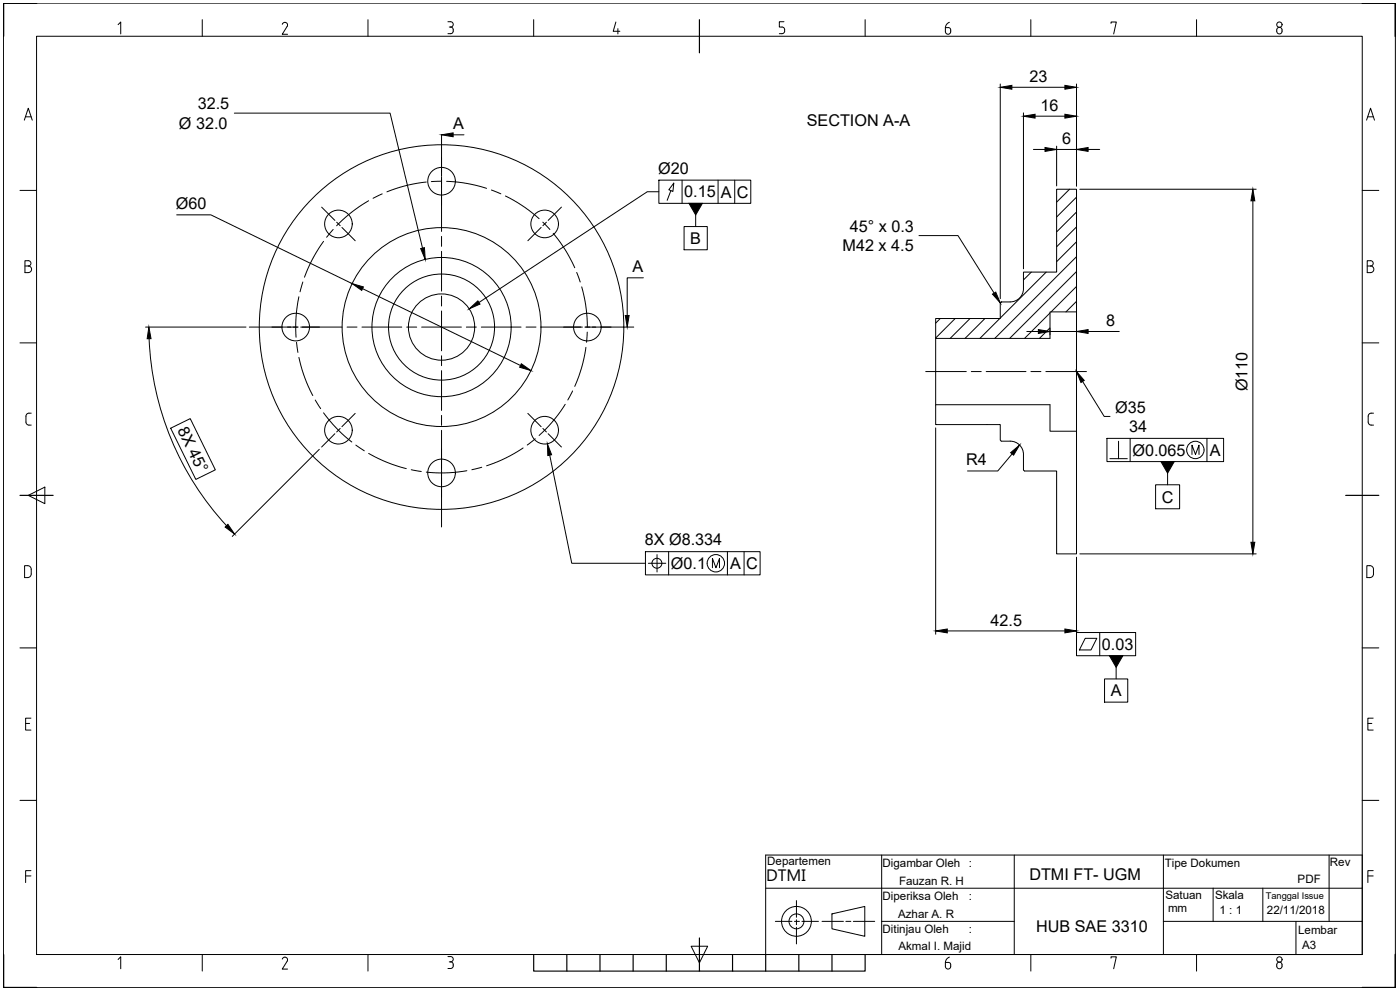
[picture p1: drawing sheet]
<svg xmlns="http://www.w3.org/2000/svg" width="420mm" height="297mm" viewBox="0 0 420 297" stroke-linecap="round" stroke-linejoin="round" font-family="sans-serif">
<!-- layer: AM_BOR -->
<path d="M11 .9h-10v10M408.8 .9h10v10M1 286.4v9.9h10M418.8 286.4v9.9h-10" fill="none" stroke="#000" stroke-width=".5"/>
<!-- layer: 0 -->
<g fill="none" stroke="#000" stroke-width=".3">
<path d="M11 10.9h397.8v275.5h-397.8zM317.1 56.8h6v54.7v-17.9h-8v7.9h-34.3v-5.9h19.4v-4.7l.3-.3a6.2 6.2 0 0 0 5.5-1.2 4 4 0 0 0 1.2-2.8v-5h9.9zM321 56.8l-3.9 3.9M323.1 59.2l-6 5.9M323.1 63.6l-6 6M323.1 68.1l-6 6M323.1 72.5l-6 6M323.1 77l-24.5 24.5M282.2 95.6l-1.4 1.4M286.7 95.6l-5.9 5.8M291.1 95.6l-5.9 5.9M295.6 95.6l-6 5.9"/>
<path d="M300.1 95.6l-6 5.9M300.6 90.6l-.4 .4M309.5 81.6l-2.3 2.4M314 81.6l-13.8 13.8M315.1 93.9l-7.6 7.6M315.1 98.4l-3.1 3.1M323.1 81.5l-20.1 20M323.1 85.9l-7.7 7.7M323.1 90.4l-3.2 3.2M280.8 101.5v19.9M323.1 111.5v54.7h-6v-24.9h-9.6l-.3-.3v-4.7a4 4 0 0 0-4-3.9h-2.7l-.3-.3v-4.7h-19.4v-6h34.3v8h8M229.8 256.6h179v29.8h-179z"/>
<path d="M264.6 256.6v29.8M304.4 256.6v29.8M349.2 256.6v29.8M398.9 256.6v19.8M229.8 266.5h179M249.7 274.2l9.8-2.2v8.9l-9.8-2.2zM264.6 276.4h39.8M349.2 276.4h59.6M364.1 266.5v9.9M379 266.5v9.9M388.9 276.4v10"/>
<circle cx="132.5" cy="54.4" r="4.1"/>
<circle cx="101.6" cy="67.2" r="4.1"/>
<circle cx="163.5" cy="67.2" r="4.1"/>
<circle cx="88.8" cy="98.1" r="4.1"/>
<circle cx="132.5" cy="98.1" r="54.7"/>
<circle cx="132.5" cy="98.1" r="29.8"/>
<circle cx="132.5" cy="98.1" r="20.9"/>
<circle cx="132.5" cy="98.1" r="15.9"/>
<circle cx="132.5" cy="98.1" r="9.9"/>
<circle cx="176.3" cy="98.1" r="4.1"/>
<circle cx="101.6" cy="129.1" r="4.1"/>
<circle cx="163.5" cy="129.1" r="4.1"/>
<circle cx="132.5" cy="141.9" r="4.1"/>
<circle cx="239" cy="276.4" r="4.5"/>
<circle cx="239" cy="276.4" r="2.24"/>
</g>
<!-- layer: AM_BOR -->
<g fill="none" stroke="#000" stroke-width=".35">
<path d="M209.9 5.9v10M6 148.6h9.9M403.9 148.6h9.9M160.2 286.4v5h99.4v-5M170.1 286.4v5M180.1 286.4v5M190 286.4v5M200 286.4v5M209.9 281.4v10M219.8 286.4v5M229.8 286.4v5M239.7 286.4v5"/>
<path d="M249.7 286.4v5"/>
</g>
<g fill="none" stroke="#000" stroke-width=".3">
<path d="M1 .9h417.8v295.4h-417.8zM35.4 7.4l.8-.8v3.6M60.7 5.9v5M84.7 7.3a.8 .8 0 0 1 1.1-.5 .8 .8 0 0 1 .4 1.1l-1.5 2.4h1.6M110.4 5.9v5M134.4 6.5h.8a.8 .8 0 0 1 .8 .8 .8 .8 0 0 1-.8 .8M134.8 8.1h.4M135.2 8.1a1.02 1.02 0 0 1 .8 1 1.02 1.02 0 0 1-.8 1h-.8M160.2 5.9v5M184.8 6.6l-.8 2.8h2M185.4 8.6v1.6M235.3 6.5h-1.4v1.6h.8a.8 .8 0 0 1 .8 .8"/>
<path d="M235.5 8.9v.4M235.5 9.3a.8 .8 0 0 1-.8 .8h-.8M259.6 5.9v5M283.7 8.3h.8a.98 .98 0 0 1 .8 1.1 .98 .98 0 0 1-1.1 .8l-.4-.4zM284.9 6.7l-.9 .8-.3 .8M309.4 5.9v5M333.4 7v-.4h1.6l-.8 3.6M359.1 5.9v5M383.4 8.4a.9 .9 0 0 1 1.4 .8 .9 .9 0 0 1-1.4 .7l-.2-.5zM7.3 36l1.2-3.5 1.2 3.5M7.6 35.1h1.7M410.1 36l1.2-3.5 1.2 3.5"/>
<path d="M410.5 35.1h1.7M6 57.1h5M408.8 57.1h5M7.5 79.8h1M8.5 78.2h-1v3.6h1a.99 .99 0 0 0 1-1 .99 .99 0 0 0-1-1M8.5 78.2a.8 .8 0 0 1 .8 .8 .8 .8 0 0 1-.8 .8M410.3 79.8h1M411.3 78.2h-1v3.6h1a.99 .99 0 0 0 1-1 .99 .99 0 0 0-1-1M411.3 78.2a.8 .8 0 0 1 .8 .8 .8 .8 0 0 1-.8 .8M6 102.9h5M408.8 102.9h5M9.4 124a1.2 1.2 0 0 0-1.5 .5l-.1 2.2a.89 .89 0 0 0 .9 .9h.7"/>
<path d="M412.2 124a1.21 1.21 0 0 0-1.5 .5l-.1 2.2a.89 .89 0 0 0 .9 .9h.7M8.5 148.6l5-2.4v4.9zM7.4 169.7a1.64 1.64 0 0 1 1.8 .5l.2 .6-.2 2.1a1.66 1.66 0 0 1-1.8 .4zM410.2 169.7a1.64 1.64 0 0 1 1.8 .5l.2 2-.2 .7a1.67 1.67 0 0 1-1.8 .4zM6 194.4h5M408.8 194.4h5M7.7 217.1h1.2M9.3 215.5h-1.6v3.6h1.6M410.5 217.1h1.2M412.1 215.5h-1.6v3.6h1.6M6 240.1h5M408.8 240.1h5"/>
<path d="M7.7 262.8h1.6M9.3 261.2h-1.6v3.6M410.5 262.8h1.6M412.1 261.2h-1.6v3.6M35.4 287.9l.8-.8v3.6M60.7 286.4v5M84.7 287.8a.8 .8 0 0 1 1.1-.6 .8 .8 0 0 1 .4 1.2l-1.5 2.4h1.6M110.4 286.4v5M134.4 287h.8a.84 .84 0 0 1 .8 1 .84 .84 0 0 1-1.2 .6M135.2 288.6a1.02 1.02 0 0 1 .8 1 1.02 1.02 0 0 1-.8 1h-.8M207.4 283.9h5l-2.5 5zM283.7 288.8h.8a.98 .98 0 0 1 .8 1.1 .98 .98 0 0 1-1.1 .8l-.4-.4z"/>
<path d="M284.9 287.2l-.9 .8-.3 .8M309.4 286.4v5M333.4 287.5v-.4h1.6l-.8 3.6M359.1 286.4v5M383.4 288.9a.9 .9 0 0 1 1.4 .8 .9 .9 0 0 1-1.4 .7l-.2-.5z"/>
<circle cx="384" cy="7.4" r=".8"/>
<circle cx="384" cy="287.9" r=".8"/>
</g>
<!-- layer: AM_7 -->
<g fill="none" stroke="#000" stroke-width=".3">
<path d="M114.7 58.2l-2.7 1.3M127.9 54.6a43.4 43.4 0 0 0-11.8 3M132.5 54.4l-3 .1M132.5 40.4v12.5M132.5 53v16.4M134 54.4a43.2 43.2 0 0 1 12 2.1M147.5 57l2.8 1.2M151.7 58.8a44.1 44.1 0 0 1 10.1 6.8M96.5 62.1l4 4M97.1 72.4a43.1 43.1 0 0 0-5.7 10.8M100 68.9l-2 2.3M101 66.7l1.1 1"/>
<path d="M102.6 68.2l4 4M110.6 60.2a43.3 43.3 0 0 0-9.6 7.5M132.5 70.9v3M132.5 75.4v11.9M162.4 68.2l-4 4M162.9 66.7l2.1 2.2M164 66.7l-1.1 1M166 70a42.7 42.7 0 0 1 6.5 10.3M168.5 62.1l-4 4M74.8 98.1h14.7M89.7 89a43.5 43.5 0 0 0-.8 12.2M90.2 98.1h12.5"/>
<path d="M90.9 84.6l-.8 3M104.2 98.1h2.9M108.6 98.1h12M122.1 98.1h2.9M126.5 98.1h12M132.5 88.8v3M132.5 93.3v12M140 98.1h3M144.4 98.1h12M157.9 98.1h3M162.3 98.1h12.5M173.1 81.7l1 2.9"/>
<path d="M174.6 86.1a43.4 43.4 0 0 1 1.7 12M175.5 98.1h14.7M176.2 99.7l-.2 3M89 102.7l.4 3M89.7 107.2a43.2 43.2 0 0 0 4.2 11.5M132.5 106.7v3M132.5 111.2v11.9M171.8 117.3l-1.4 2.7M175.8 104.2a42.4 42.4 0 0 1-3.3 11.7M277.8 111.5h12.2M291.5 111.5h3M296 111.5h11.9"/>
<path d="M309.4 111.5h3M313.9 111.5h12.2M94.6 120l1.6 2.6M97.1 123.9a43.9 43.9 0 0 0 8.5 8.7M100.5 130.1l-4 4M102.1 128.6l-1.1 1M106.6 124l-4 4M106.8 133.5l2.5 1.8M110.6 136a43.6 43.6 0 0 0 11.3 4.6M132.5 124.6v3M132.5 129.1v12M157 134.4a43.7 43.7 0 0 1-11 5.4"/>
<path d="M158.4 124l4 4M160.6 131.7l-2.4 1.8M162.9 128.6l1.1 1M164.5 130.1l4 4M169.6 121.3a43.2 43.2 0 0 1-7.8 9.4M123.4 140.9l3 .6M132.5 141.1v17M140.1 141.2a43.4 43.4 0 0 1-12.2 .5M144.6 140.2l-3 .7M232.7 276.4h5M238.4 276.4h1.5M239 270.2v5"/>
<path d="M239 276v1.5M239 278.2v5M240.7 276.4h4.9M246.7 276.4h6.4M253.9 276.4h1.5M256.1 276.4h6.4"/>
</g>
<!-- layer: AM_5 -->
<g fill="none" stroke="#000" stroke-width=".3">
<path d="M70.3 33.9h46.8l9.7 40.5M300.2 25.2v64.4M303.7 26.2h15.9M307.2 33.9v46.7M310.6 34.9h9M323.1 25.2v30.6M136 40.4h3.2M197.7 57.5h-3.4l-50.6 33.3M197.7 54h27.6v7h-27.6zM201.3 57.2l-1.1 2.9M202.2 54.9l-.2 2.5-1.3-.5zM204.7 54v7"/>
<path d="M215.5 54v7M220.5 54v7M310.1 44.8h3.5M317.1 43.8v12M317.1 44.8h6M324.1 56.8h52.9M326.6 44.8h3.4M53 64.5h10.3l42.4 20.6M205.3 68h7v6.9h-7zM208.8 64.5v3.5M275.8 70.7h11.7l10.9 17.2M376 60.3v102.4"/>
<path d="M43.7 98.1h30.1M108.8 86.6l47.4 23.1M193.1 83.4h-4.9v11.3M308.2 99.5h3.4M315.1 98.6v1.9M315.1 99.5h8M323.1 98.6v1.9M326.6 99.5h9.3M44.7 101.6a87.8 87.8 0 0 0 23.3 56.1M324.9 114.4l6.5 10.5h1.7M51.2 128.5l5.9-2.9 7.5 15.4-5.8 2.8zM95.8 134.8l-26.1 26.2"/>
<path d="M165 136.6l6.6 32.4h22.1M280.8 128.4v61.9M303.7 136.2l-4.2 5.1h-9.1M332.2 131.5h35v7h-35zM333.1 137.6h5.2M335.7 132.4v5.2M339.2 131.5v7M357.7 136.4v-2.8l1.1 2.8 1-2.8v2.8M362.2 131.5v7M346.8 145.5h7.2v7.2h-7.2zM350.4 142v3.5M193.7 165.5h34.4v7h-34.4z"/>
<path d="M194.6 169h5.2M197.2 166.4v5.2M200.7 165.5v7M213.8 170.3v-2.7l1.1 2.7 1-2.7v2.7M218.3 165.5v7M223.3 165.5v7M323.1 167.2v27.1M324.1 166.2h52.9M284.3 189.3h35.3M323.1 189.8h17.7v6.9h-17.7zM325.7 191.5h3.5l-1.8 3.5h-3.5zM330 189.8v6.9"/>
<path d="M331.5 203.7h7v7h-7zM335 200.2v3.5"/>
<circle cx="358.7" cy="135" r="2.61"/>
<circle cx="197.1" cy="169" r="1.49"/>
<circle cx="214.8" cy="169" r="2.61"/>
</g>
<g fill="#000" stroke="#000" stroke-width=".3">
<path d="M300.2 26.2l3.5-.6v1.2zM307.2 34.9l3.4-.6v1.1zM319.6 34.3l3.5 .6-3.5 .5zM319.6 25.6l3.5 .6-3.5 .6zM132.5 40.4l3.5-.5v1.1zM313.6 44.3l3.5 .5-3.5 .6zM323.1 44.8l3.5-.5v1.1zM126.2 74.6l1.2-.3 .2 3.5zM206.8 61h4l-2 3.5zM376 56.8l.6 3.5h-1.2zM105.7 85.1l3.4 1-.6 1zM140.8 92.7l2.6-2.4 .6 .9z"/>
<path d="M187.6 94.7h1.2l-.6 3.4zM297.9 88.3l.9-.7 1.4 3.3zM311.6 98.9l3.5 .6-3.5 .5zM323.1 99.5l3.5-.6v1.1zM44.7 98.1l.6 3.5h-1.1zM156.5 109.1l2.8 2.1-3.3-1zM323.1 111.5l2.3 2.6-1 .7zM164.3 133.1l1.2 3.3-1.1 .3zM303.3 135.8l2.7-2.3-1.8 3.1zM67.6 158.1l.8-.8 2 2.9zM348.4 138.5h4l-2 3.5zM375.4 162.7h1.2l-.6 3.5z"/>
<path d="M280.8 189.3l3.5-.6v1.2zM319.6 188.7l3.5 .6-3.5 .6zM333 196.7h4l-2 3.5z"/>
</g>
<text font-size="5" x="230" y="264.4">DTMI</text>
<g font-size="4.9">
<text x="309" y="24.6">23</text>
<text x="59.3" y="32.7">32.5</text>
<text x="312.3" y="33.3">16</text>
<text x="53.7" y="38.6">Ø 32.0</text>
<text x="136" y="38.7">A</text>
<text x="242.1" y="37.8">SECTION A-A</text>
<text x="318.8" y="43.3">6</text>
<text x="197.5" y="52.2">Ø20</text>
<text x="205.4" y="59.3">0.15</text>
<text x="216.4" y="59.3">A</text>
<text x="221.1" y="59.3">C</text>
<text x="52.8" y="62.8">Ø60</text>
<text x="255" y="69.5">45° x 0.3</text>
<text x="207.1" y="73.2">B</text>
<text x="252.9" y="75.3">M42 x 4.5</text>
<text x="189.8" y="81.6">A</text>
<text x="331.9" y="97.9">8</text>
<text x="374.4" y="117.4" transform="rotate(-90 374.4 117.4)">Ø110</text>
<text x="334.7" y="123.8">Ø35</text>
<text x="53.2" y="129" transform="rotate(64 53.2 129)">8X 45°</text>
<text x="338.9" y="129.6">34</text>
<text x="339.8" y="136.7">Ø0.065</text>
<text x="363.1" y="136.7">A</text>
<text x="290" y="139.6">R4</text>
<text x="348.6" y="150.8">C</text>
<text x="193.5" y="163.7">8X Ø8.334</text>
<text x="201.3" y="170.8">Ø0.1</text>
<text x="219.2" y="170.8">A</text>
<text x="223.9" y="170.8">C</text>
<text x="297.3" y="187.8">42.5</text>
<text x="330.7" y="195">0.03</text>
<text x="333.4" y="208.9">A</text>
<text x="308.9" y="264.2">DTMI FT- UGM</text>
<text x="310.9" y="279.6">HUB SAE 3310</text>
</g>
<g font-size="3.5">
<text x="230.3" y="259.7">Departemen</text>
<text x="264.9" y="260.2">Digambar Oleh</text>
<text x="290.8" y="260.1">:</text>
<text x="349.6" y="260">Tipe Dokumen</text>
<text x="399.1" y="259.8">Rev</text>
<text x="269.8" y="265.5">Fauzan R. H</text>
<text x="349.7" y="269.8">Satuan</text>
<text x="364.6" y="269.7">Skala</text>
<text x="389.4" y="265">PDF</text>
<text x="264.9" y="270.1">Diperiksa Oleh</text>
<text x="269.5" y="275.5">Azhar A. R</text>
<text x="290.8" y="270.1">:</text>
<text x="350.5" y="273.7">mm</text>
<text x="366" y="274.1">1 : 1</text>
<text x="380.2" y="274.1">22/11/2018</text>
<text x="264.9" y="280.1">Ditinjau Oleh</text>
<text x="290.8" y="280">:</text>
<text x="389.6" y="280.3">Lembar</text>
<text x="269.6" y="285">Akmal I. Majid</text>
<text x="390.8" y="284.8">A3</text>
</g>
<text font-size="2.8" x="379.9" y="269.7">Tanggal Issue</text>
</svg>
